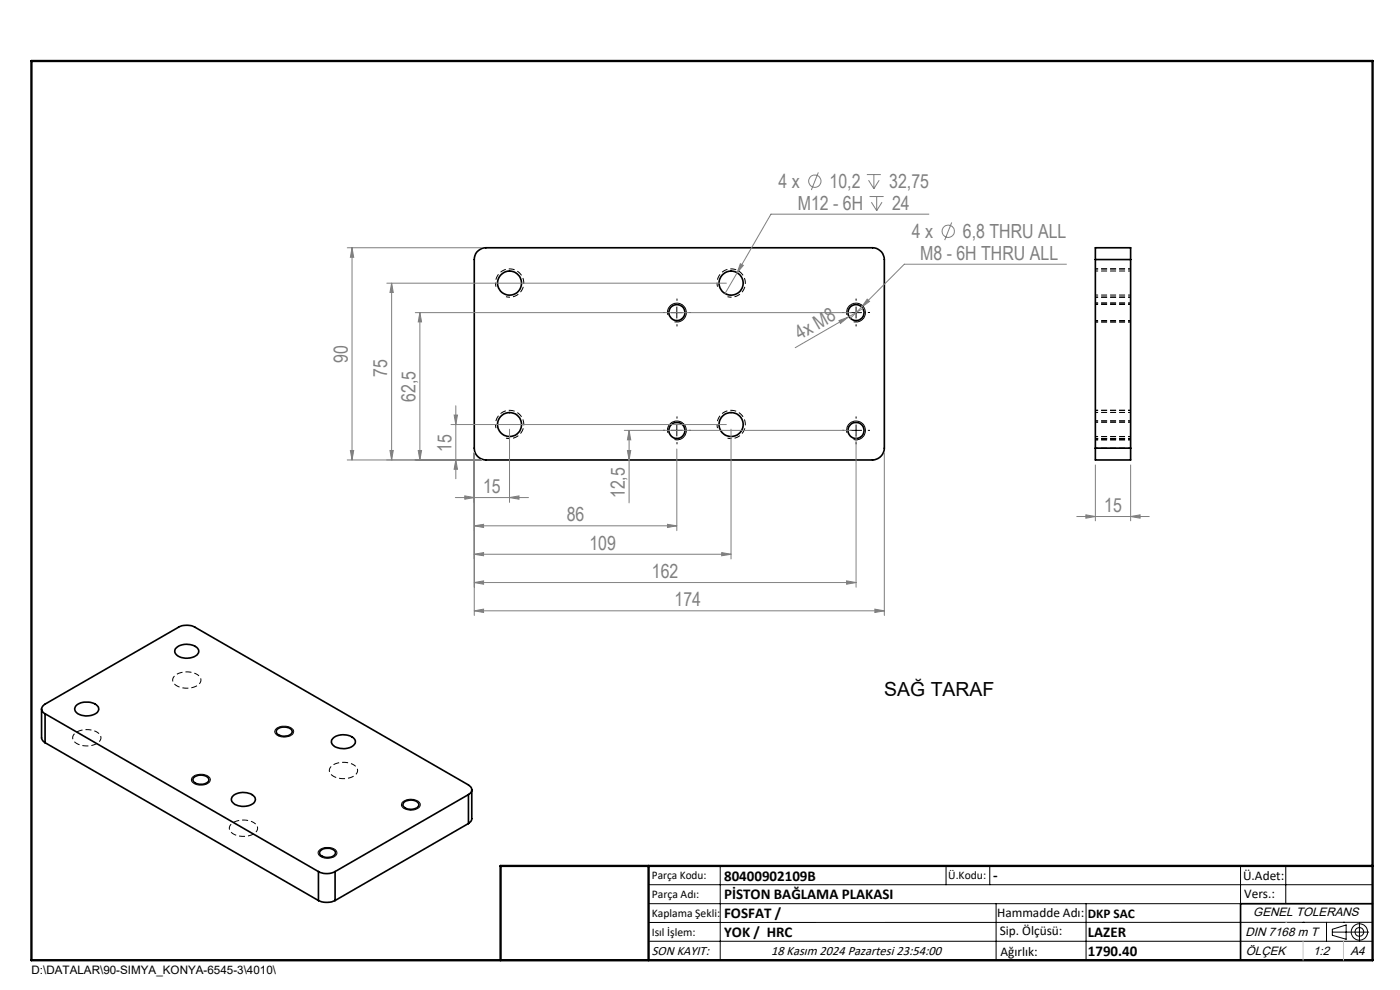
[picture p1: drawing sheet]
<svg xmlns="http://www.w3.org/2000/svg" width="297mm" height="210mm" viewBox="0 0 297 210" stroke-linecap="round" stroke-linejoin="round" font-family="sans-serif">
<g fill="none" stroke="#000" stroke-width=".35">
<path d="M101.2 53.4l.3-.2a2.24 2.24 0 0 1 1.6-.6h82a2.57 2.57 0 0 1 2.5 2.5v40a2.57 2.57 0 0 1-2.5 2.5h-82a2.51 2.51 0 0 1-2.5-2.5v-40l.2-.9zM232.4 55.1v-2.5h7.5v2.5M232.4 55.1v40M232.4 55.1h7.5M239.9 55.1v40M232.4 95.1v2.5h7.5v-2.5M232.4 95.1h7.5M37.2 137.6a3.4 3.4 0 0 1 4.9 .1 1.31 1.31 0 0 1-1.2 1.7 3 3 0 0 1-3.8-1.1zM8.8 150.4v6.2l.3 .5 .5 .4M9.6 151.4a1.07 1.07 0 0 1-.8-1 1.07 1.07 0 0 1 .8-1l28.3-16.3a3.8 3.8 0 0 1 3.5 0l58 33.4a1.09 1.09 0 0 1 .7 1 1.09 1.09 0 0 1-.7 1M9.6 151.4l58 33.5M9.6 157.5l58 33.5"/>
<path d="M9.6 151.4v6.1M16.2 149.6a3.5 3.5 0 0 1 4.6 .4 1.31 1.31 0 0 1-1.1 1.7 3.4 3.4 0 0 1-3.8-.9l-.1-.5zM58.7 154.8a2.29 2.29 0 0 1 3.2 .1 1.03 1.03 0 0 1-1.2 1.2 1.94 1.94 0 0 1-2.1-.7zM70.7 156.6a3.5 3.5 0 0 1 4.6 .3 1.31 1.31 0 0 1-1.1 1.7 3.4 3.4 0 0 1-3.8-.8l-.1-.8zM41.1 165a2.19 2.19 0 0 1 3.2 .3 1.51 1.51 0 0 1-2 1.1 1.06 1.06 0 0 1-1.2-1.4zM49.4 168.8a3.5 3.5 0 0 1 4.7 .3 1.31 1.31 0 0 1-1.1 1.7 3 3 0 0 1-3.9-1.1v-.4zM85.6 170.3a2.3 2.3 0 0 1 3.2 .1 1.08 1.08 0 0 1-1.2 1.3 1.7 1.7 0 0 1-2.1-1zM99.4 168.5l-28.3 16.4M99.4 168.5v6.2M99.4 174.7l-28.3 16.3M100.1 167.5v6.3l-.2 .5-.5 .4M67.6 184.9a3.8 3.8 0 0 0 3.5 0"/>
<path d="M67.6 191a4.1 4.1 0 0 0 3.5 0M67.6 184.9v6.1M67.9 180.5a2.2 2.2 0 0 1 3.3 .3 1.97 1.97 0 0 1-3.1 .7l-.3-.6zM71.1 184.9v6.1M291.2 191.7h-28v12M106.2 203.7h185"/>
<circle cx="108.1" cy="60" r="2.55"/>
<circle cx="143.6" cy="66.3" r="1.71"/>
<circle cx="155.1" cy="60.1" r="2.56"/>
<circle cx="181.6" cy="66.3" r="1.7"/>
<circle cx="108.1" cy="90.1" r="2.54"/>
<circle cx="143.6" cy="91.3" r="1.71"/>
<circle cx="155.1" cy="90.1" r="2.55"/>
<circle cx="181.6" cy="91.3" r="1.7"/>
</g>
<g fill="none" stroke="#000" stroke-width=".21" stroke-dasharray="1.3 .6" stroke-dashoffset=".7" stroke-linecap="butt">
<path d="M232.4 55h7.5M232.4 57h7.5M239.9 57.5h-7.5M232.4 62.6h7.5M232.4 68h7.5M232.4 63h7.5M239.9 64.6h-7.5M239.9 68.3h-7.5M239.9 64.3h-7.5M232.4 92.6h7.5M232.4 93h7.5M232.4 87h7.5"/>
<path d="M239.9 95h-7.5M239.9 87.5h-7.5M239.9 89.6h-7.5M239.9 93.3h-7.5M239.9 89.3h-7.5M20.5 155.3a4.1 4.1 0 0 0-5 .7 1.53 1.53 0 0 0 1.4 2 4 4 0 0 0 4.4-1 1.28 1.28 0 0 0-.8-1.7M41.7 143a4.1 4.1 0 0 0-4.9 .8 1.53 1.53 0 0 0 1.3 1.9 4 4 0 0 0 4.4-1 1.28 1.28 0 0 0-.8-1.7M53.8 174.5a4.1 4.1 0 0 0-5 .7 1.53 1.53 0 0 0 1.3 2 4 4 0 0 0 4.4-1 1.28 1.28 0 0 0-.7-1.7M75 162.2a4.1 4.1 0 0 0-5 .7 1.53 1.53 0 0 0 1.3 2 4 4 0 0 0 4.4-1 1.28 1.28 0 0 0-.7-1.7"/>
</g>
<g fill="none" stroke="#808080" stroke-width=".21">
<path d="M173.6 36.6l-1.5 3.7M183.9 37h3M184.3 38.2l1.1 1.8M185.4 37v3M186.5 38.2l-1.1 1.8M73.7 52.6h28.4M74.7 52.6l.3 2h-.7zM74.7 52.6v45M156.4 57.8l-2.6 4.5M157.1 55.9l.6 .4-1.3 1.5zM184.5 41.7h3M184.9 42.9l1.1 1.8"/>
<path d="M186 41.7v3M187.1 42.9l-1.1 1.8M197.1 45.4h-33.6l-7.1 12.4M201.9 47.2l-1.5 3.7M226.2 56h-34.4l-11.4 11.5M82.1 60.1h72M83.1 60.1l.3 1.9h-.7zM83.1 60.1v37.5M88.1 66.3h92.5M89.1 66.3l.3 2h-.7zM89.1 66.3v31.3M178 68l1.9-.7-1.6 1.3z"/>
<path d="M179.9 67.3l-11.2 6.5M183.3 65.3l-3.4 2M184 63.5l.5 .5-1.7 1.1zM73.7 97.6h28.4M74.3 95.6h.7l-.3 2zM82.7 95.6h.7l-.3 2zM88.7 95.6h.7l-.3 2zM95.7 90.1h58.4M96.3 88h.7l-.3 2.1zM96.7 97.6l.3 1.9h-.7zM96.7 86.1v15.5M100.6 96.1v34.5"/>
<path d="M108.1 91v15.6M132.4 91.3h48.2M133.1 95.6h.7l-.3 2zM133.5 91.3l.3 2h-.7zM133.5 91.3v15.4M143.6 95.2v17.4M155.1 91v27.6M181.6 92.3v32.3M187.6 96.1v34.5M232.4 98.6v12M239.9 98.6v12M96.6 105.5h15.5"/>
<path d="M98.6 105.2l2 .3-2 .4zM100.6 111.5l2-.3v.7zM100.6 117.6l2-.4v.7zM100.6 111.5h43M100.6 117.6h54.5M108.1 105.5l2-.3v.7zM141.6 111.2l2 .3-2 .4zM153.1 117.2l2 .4-2 .3zM228.4 109.6h15.5M230.4 109.2l2 .4-2 .3zM239.9 109.6l2-.4v.7zM100.6 129.6l2-.4v.7z"/>
<path d="M100.6 123.6l2-.4v.7zM100.6 129.6h87M100.6 123.6h81M179.6 123.2l2 .4-2 .3zM185.6 129.2l2 .4-2 .3z"/>
<circle cx="172.9" cy="38.4" r="1.31"/>
<circle cx="201.1" cy="49" r="1.31"/>
</g>
<g fill="none" stroke="#000" stroke-width=".21">
<path d="M141.7 66.8a2 2 0 0 1 1.8-2.5 2 2 0 0 1 2.1 2.2 2 2 0 0 1-2.5 1.8M142.3 66.3h2.6M143.6 65v2.5M179.7 66.8a2 2 0 0 1 1.8-2.5 2 2 0 0 1 2.1 2.2 2 2 0 0 1-2.5 1.8M180.3 66.3h2.5M181.6 65v2.5M141.7 91.8a2 2 0 0 1 1.7-2.5 2 2 0 0 1 2.2 2.2 2 2 0 0 1-2.5 1.7M142.3 91.3h2.6M143.6 90.1v2.5M179.7 91.8a2 2 0 0 1 1.7-2.5 2 2 0 0 1 2.2 2.2 2 2 0 0 1-2.5 1.7M180.3 91.3h2.5M181.6 90.1v2.5"/>
<path d="M58.7 154.5a2.68 2.68 0 0 1 3.6 .5v.1a1.82 1.82 0 0 1-2.4 1.2 1.31 1.31 0 0 1-1.5-1.5zM40.9 164.8a2.61 2.61 0 0 1 3.7 .4 1.43 1.43 0 0 1-1.7 1.3 1.9 1.9 0 0 1-2.3-1.1zM85.3 170.2a2.65 2.65 0 0 1 3.8 .3 1.59 1.59 0 0 1-1.9 1.4 1.81 1.81 0 0 1-2-1.2zM67.9 180.2a2.63 2.63 0 0 1 3.5 .5 1.19 1.19 0 0 1-1.3 1.3 2.13 2.13 0 0 1-2.6-1v-.4zM137.6 187.7h153.6M137.6 191.7h153.6M137.6 199.7h153.6M152.8 183.7v20M200.7 183.7v4M210 183.7v4M211.3 191.7v12M230.4 191.7v12"/>
<path d="M263.2 183.7v20M272.8 183.7v8M276.4 195.6h.1M281.4 195.6v4.1M282.6 197.7h7.8M282.6 197.1l3-.9v3l-3-.8zM285 195.6h.1M288.4 195.8v3.8M291.2 195.6l-153.6 .1"/>
<circle cx="288.4" cy="197.7" r="1.74"/>
<circle cx="288.4" cy="197.7" r=".93"/>
</g>
<path d="M107.3 62.9a3 3 0 0 0 3.8-2.6 3 3 0 0 0-3.2-3.2 3 3 0 0 0-2.7 3.7M154.3 62.9a3 3 0 0 0 3.8-2.6 3 3 0 0 0-3.2-3.2 3 3 0 0 0-2.7 3.7M107.3 92.9a3 3 0 0 0 3.8-2.6 3 3 0 0 0-3.2-3.2 3 3 0 0 0-2.7 3.7M154.3 92.9a3 3 0 0 0 3.8-2.6 3 3 0 0 0-3.2-3.2 3 3 0 0 0-2.7 3.7" fill="none" stroke="#000" stroke-width=".21" stroke-dasharray="1.3 .6" stroke-dashoffset=".4" stroke-linecap="butt"/>
<g fill="none" stroke="#000" stroke-width=".21" stroke-dasharray="15.2 1.3 1.3 1.3" stroke-linecap="butt">
<path d="M141.1 66.3h-.4M143.6 63.8v-.5M143.6 68.8v.4M146.1 66.3h.5M179.1 66.3h-.4M181.6 63.8v-.5M181.6 68.8v.4M184.1 66.3h.5M141.1 91.3h-.4M143.6 88.8v-.5M143.6 93.8v.4M146.1 91.3h.5"/>
<path d="M179.1 91.3h-.4M181.6 88.8v-.5M181.6 93.8v.4M184.1 91.3h.5"/>
</g>
<path d="M6.7 12.9h284.5v190.8h-284.5zM137.6 183.7v20M291.2 183.7h-185v20" fill="none" stroke="#000" stroke-width=".5"/>
<path d="M272.8 195.6h.1M276.4 199.7v4M285 199.7v4" fill="none" stroke="#c0c0c0" stroke-width=".21"/>
<g fill="#808080">
<path d="M178 68l1.9-.7-1.6 1.3z"/>
<path d="M141.6 111.2l2 .3-2 .4zM100.6 111.5l2-.3v.7z"/>
<path d="M100.6 129.6l2-.4v.7zM185.6 129.2l2 .4-2 .3zM98.6 105.2l2 .3-2 .4zM108.1 105.5l2-.3v.7zM100.6 117.6l2-.4v.7zM153.1 117.2l2 .4-2 .3zM100.6 123.6l2-.4v.7zM179.6 123.2l2 .4-2 .3zM157.1 55.9l-.7 1.9 1.3-1.5zM184 63.5l-1.2 1.6 1.7-1.1z"/>
<path d="M82.7 95.6h.7l-.3 2zM83.1 60.1l.3 1.9h-.7zM88.7 95.6h.7l-.3 2zM89.1 66.3l.3 2h-.7zM133.1 95.6h.7l-.3 2zM133.5 91.3l.3 2h-.7zM96.7 97.6l.3 1.9h-.7zM96.3 88h.7l-.3 2.1z"/>
<path d="M74.7 52.6l.3 2h-.7zM74.3 95.6h.7l-.3 2z"/>
<path d="M230.4 109.2l2 .4-2 .3zM239.9 109.6l2-.4v.7z"/>
</g>
<g font-size="4.1" fill="#808080">
<text x="165.1" y="39.8">4 x</text>
<text x="176" y="39.8">10,2</text>
<text x="188.6" y="39.8">32,75</text>
<text x="169.3" y="44.5">M12 - 6H</text>
<text x="189.2" y="44.5">24</text>
<text x="193.4" y="50.5">4 x</text>
<text x="204.3" y="50.5">6,8 THRU ALL</text>
<text x="195.2" y="55.1">M8 - 6H THRU ALL</text>
<text x="73.8" y="76.9" transform="rotate(-90 73.8 76.9)">90</text>
<text x="169.7" y="72.2" transform="rotate(-30 169.7 72.2)">4x M8</text>
<text x="82.2" y="80" transform="rotate(-90 82.2 80)">75</text>
<text x="88.2" y="85.2" transform="rotate(-90 88.2 85.2)">62,5</text>
<text x="95.8" y="95.9" transform="rotate(-90 95.8 95.9)">15</text>
<text x="102.5" y="104.6">15</text>
<text x="132.5" y="105.7" transform="rotate(-90 132.5 105.7)">12,5</text>
<text x="120.2" y="110.6">86</text>
<text x="234.3" y="108.6">15</text>
<text x="125" y="116.6">109</text>
<text x="138.3" y="122.6">162</text>
<text x="143.1" y="128.6">174</text>
</g>
<text font-size="4.1" x="187.6" y="147.7">SAĞ TARAF</text>
<g font-size="3.2">
<text x="153.6" y="190.8">PİSTON BAĞLAMA PLAKASI</text>
<text x="153.6" y="186.8">80400902109B</text>
<text x="210.7" y="186.6">-</text>
<text x="153.6" y="194.8">FOSFAT /</text>
<text x="153.6" y="198.8">YOK / HRC</text>
<text x="230.8" y="198.7">LAZER</text>
<text x="230.8" y="202.8">1790.40</text>
</g>
<g font-size="2.8">
<text x="263.7" y="186.7">Ü.Adet:</text>
<text x="263.9" y="190.5">Vers.:</text>
<text x="211.5" y="194.5">Hammadde Adı:</text>
<text x="230.8" y="194.7">DKP SAC</text>
<text x="138.3" y="202.6">SON KAYIT:</text>
<text x="163.6" y="202.6">18 Kasım 2024 Pazartesi 23:54:00</text>
<text x="212.1" y="198.4">Sip. Ölçüsü:</text>
<text x="212.2" y="202.7">Ağırlık:</text>
</g>
<g font-size="2.6">
<text x="265.9" y="194.4">GENEL TOLERANS</text>
<text x="264.2" y="198.5">DIN 7168 m T</text>
<text x="264.3" y="202.6">ÖLÇEK</text>
<text x="278.5" y="202.6">1:2</text>
<text x="286.5" y="202.6">A4</text>
</g>
<g font-size="2.5">
<text x="138.3" y="186.4">Parça Kodu:</text>
<text x="138.3" y="190.5">Parça Adı:</text>
<text x="201.2" y="186.5">Ü.Kodu:</text>
<text x="138.3" y="194.5">Kaplama Şekli:</text>
<text x="138.3" y="198.6">Isıl İşlem:</text>
<text x="6.7" y="206.7">D:\DATALAR\90-SIMYA_KONYA-6545-3\4010\</text>
</g>
</svg>
